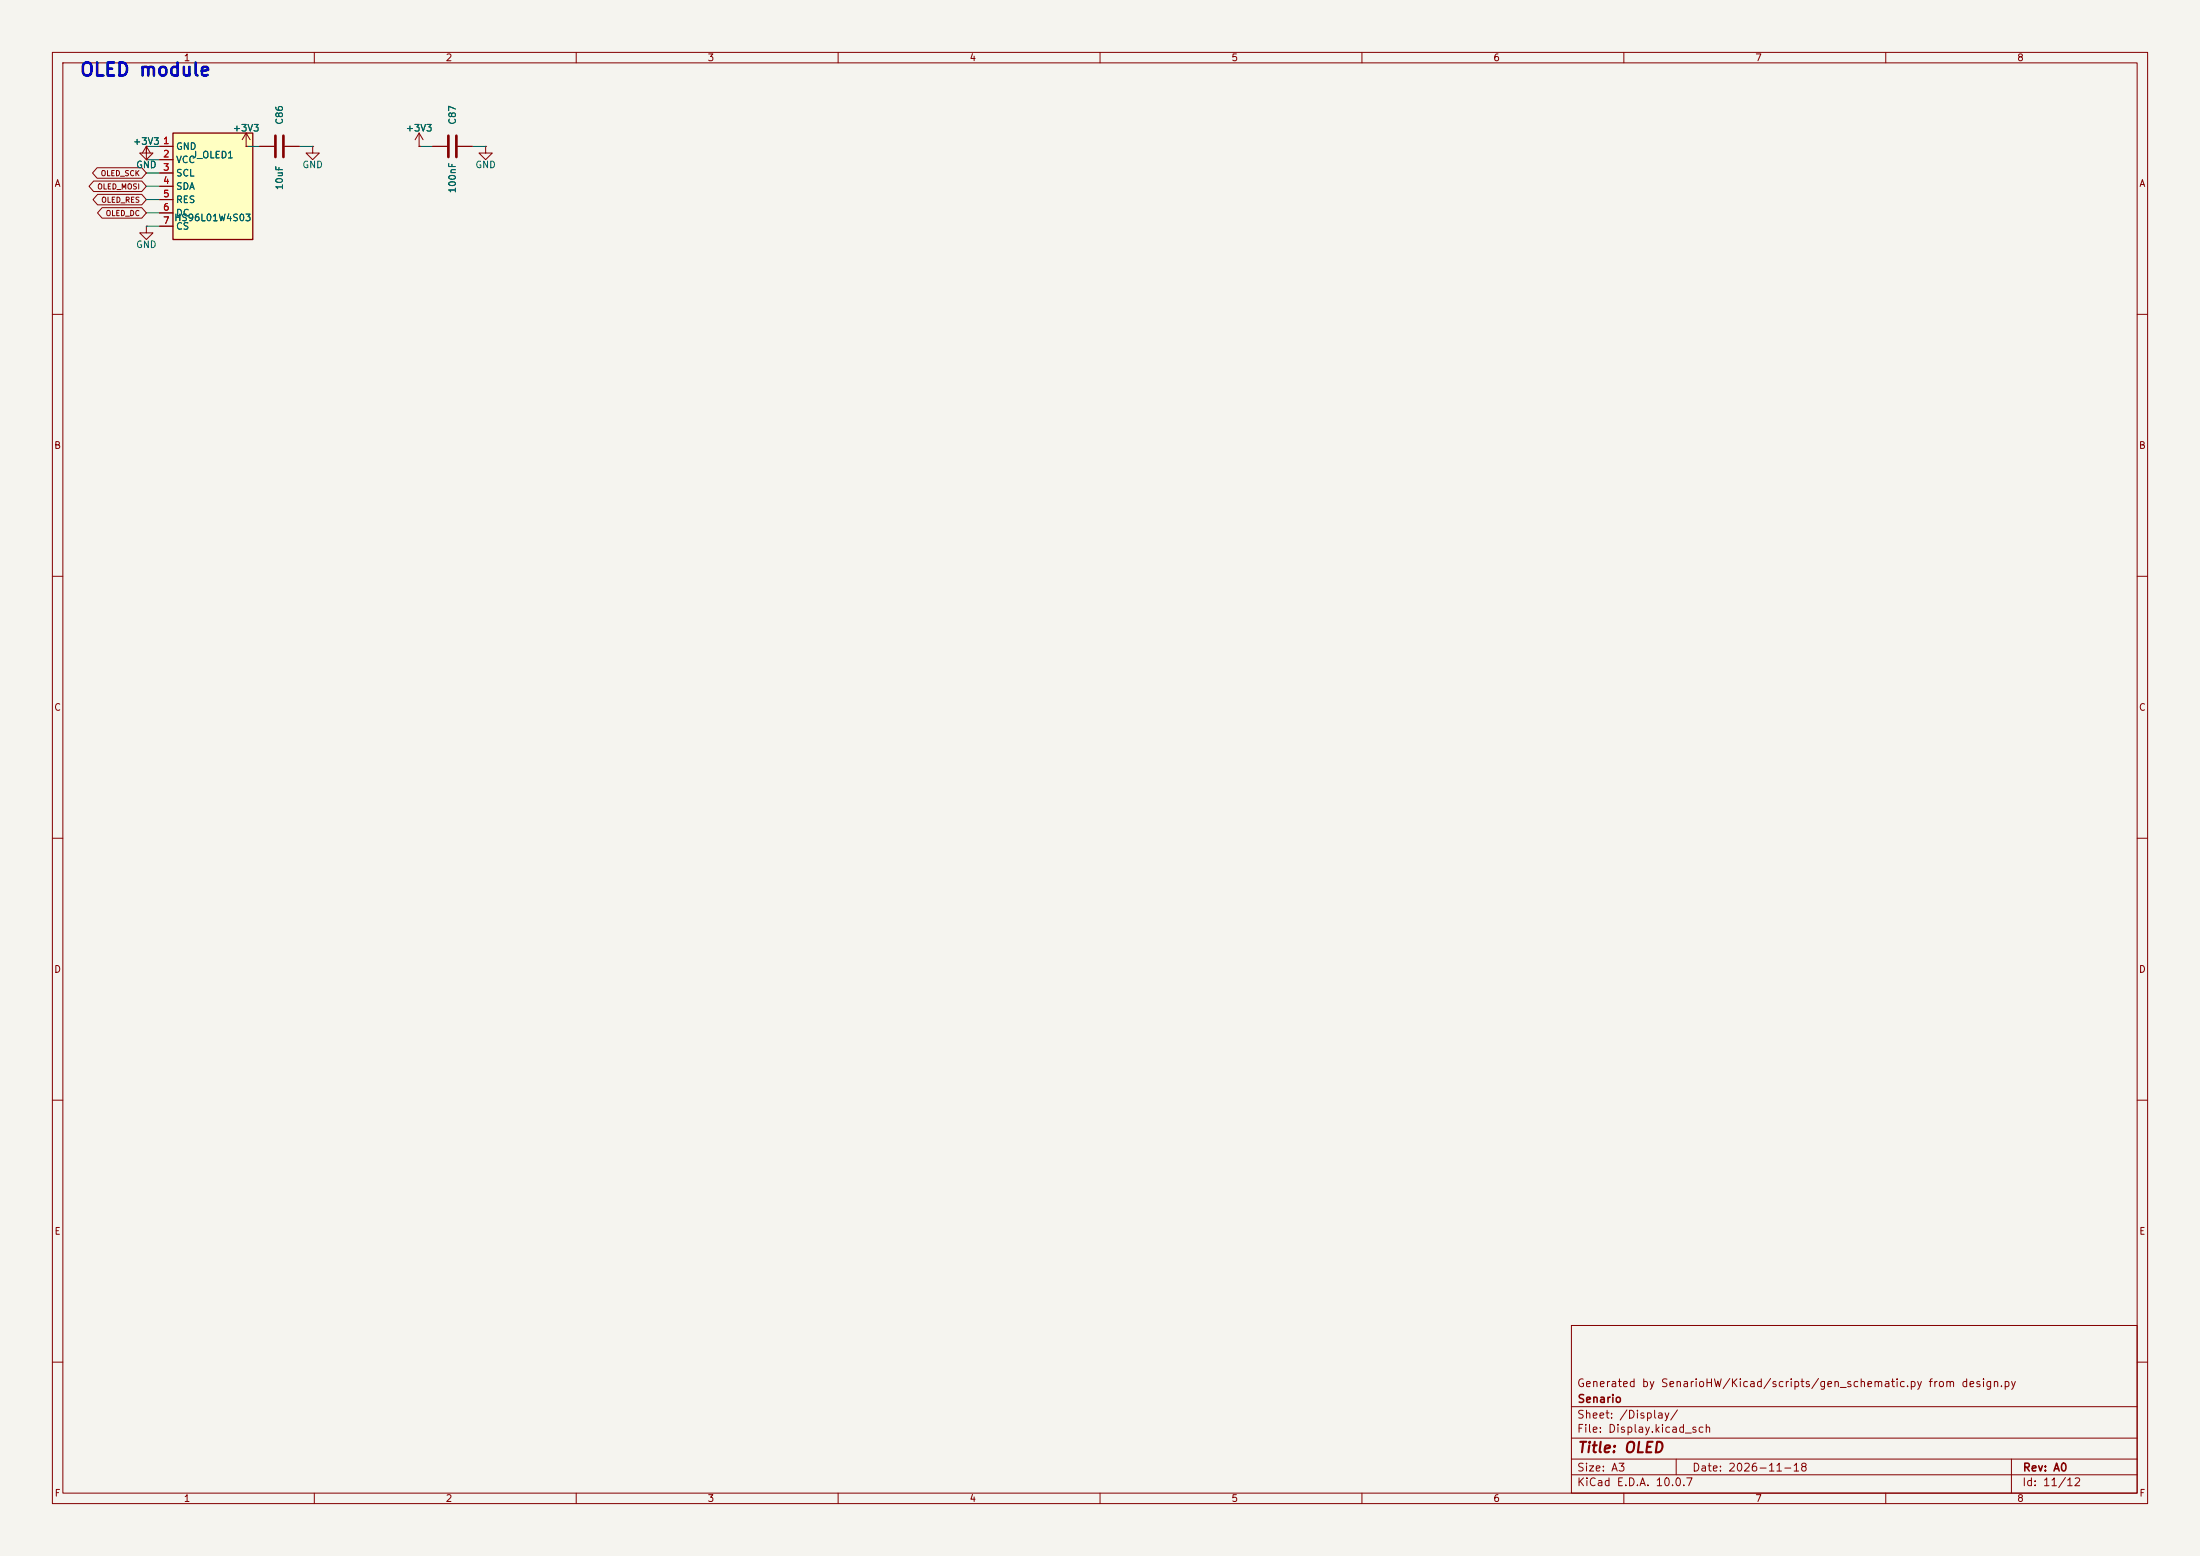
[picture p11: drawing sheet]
<svg xmlns="http://www.w3.org/2000/svg" width="420mm" height="297mm" viewBox="0 0 420 297" stroke-linecap="round" stroke-linejoin="round" font-family="sans-serif">
<path d="M0 0h420v297h-420z" fill="#f5f4ef" stroke="#f5f4ef" stroke-width=".19"/>
<g fill="none" stroke="#840000" stroke-width=".19">
<path d="M10 10h400v277h-400zM12 12h396v273h-396zM60 10v2M110 10v2M160 10v2M210 10v2M260 10v2M310 10v2M360 10v2M27.9 30.5h.1M27.9 27.9l-.7 1.3M27.9 27.9l.8 1.3"/>
<path d="M27.9 27.9v2.6M10 60h2M408 60h2M10 110h2M408 110h2M10 160h2M408 160h2M10 210h2M408 210h2M300 253h108v32h-108zM10 260h2M300 278.5h108"/>
<path d="M300 274.5h108M300 268.5h108M320 278.5v3M384 278.5v6.5M408 260h2M60 285v2M110 285v2M160 285v2M210 285v2M260 285v2M300 281.5h108M310 285v2"/>
<path d="M360 285v2"/>
</g>
<path d="M33 25.4h15.3v20.3h-15.3z" fill="#ffffc2"/>
<path d="M33 25.4h15.3v20.3h-15.3z" fill="none" stroke="#840000" stroke-width=".25"/>
<g fill="none" stroke="#840000" stroke-width=".19">
<path d="M17.9 34.6h9.2l.8 1-.8 1h-9.2l-.9-1zM18.5 32h8.6l.8 1-.8 1h-8.6l-.8-1zM18.6 37.1h8.5l.8 1-.8 1h-8.5l-.8-1zM19.5 39.6h7.6l.8 1-.8 1h-7.6l-.9-1zM27.9 27.9v1.3h1.3l-1.3 1.3-1.2-1.3h1.2M27.9 27.9h.1M27.9 30.5h.1M30.5 27.9h2.5M30.5 30.5h2.5M30.5 33h2.5M30.5 35.6h2.5M30.5 38.1h2.5"/>
<path d="M47 27.9h.1M47 25.4l-.8 1.3M47 25.4l.8 1.3M47 25.4v2.5M49.5 27.9h2.8M54.4 27.9h2.7M59.7 27.9v1.3h1.3l-1.3 1.3-1.3-1.3h1.3M59.7 27.9h.1M80 27.9h.1M80 25.4l-.8 1.3M80 25.4l.8 1.3M80 25.4v2.5"/>
<path d="M82.5 27.9h2.8M87.4 27.9h2.8M92.7 27.9v1.3h1.3l-1.3 1.3-1.3-1.3h1.3M92.7 27.9h.1M27.9 43.2v1.3h1.3l-1.3 1.2-1.2-1.2h1.2M27.9 43.2h.1M30.5 40.6h2.5M30.5 43.2h2.5"/>
</g>
<path d="M52.6 25.9v4.1M54.1 25.9v4.1M85.6 25.9v4.1M87.1 25.9v4.1" fill="none" stroke="#840000" stroke-width=".51"/>
<path d="M27.9 27.9h2.6M27.9 33h2.6M27.9 35.6h2.6M27.9 38.1h2.6M27.9 30.5h2.6M47 27.9h2.5M57.1 27.9h2.6M80 27.9h2.5M90.2 27.9h2.5M27.9 43.2h2.6M27.9 40.6h2.6" fill="none" stroke="#009600" stroke-width=".19"/>
<text font-size="2.5" fill="#0000c2" x="15.1" y="15.2">OLED module</text>
<text font-size="2" fill="#840000" x="301" y="277.8">Title: OLED</text>
<g font-size="1.5" fill="#840000">
<text x="300.9" y="265.1">Generated by SenarioHW/Kicad/scripts/gen_schematic.py from design.py</text>
<text x="301" y="268.1">Senario</text>
<text x="300.9" y="273.8">File: Display.kicad_sch</text>
<text x="300.9" y="271.1">Sheet: /Display/</text>
<text x="300.9" y="281.2">Size: A3</text>
<text x="322.9" y="281.2">Date: 2026-11-18</text>
<text x="386" y="281.2">Rev: A0</text>
<text x="300.9" y="284">KiCad E.D.A. 10.0.7</text>
<text x="385.9" y="284">Id: 11/12</text>
</g>
<g font-size="1.3" fill="#840000">
<text x="35" y="12">1</text>
<text x="85" y="12">2</text>
<text x="135" y="12">3</text>
<text x="185" y="12">4</text>
<text x="235" y="12">5</text>
<text x="285" y="12">6</text>
<text x="335" y="12">7</text>
<text x="385" y="12">8</text>
<text x="10.3" y="36">A</text>
<text x="408.3" y="36">A</text>
<text x="10.2" y="86">B</text>
<text x="408.2" y="86">B</text>
<text x="10.2" y="136">C</text>
<text x="408.2" y="136">C</text>
<text x="10.2" y="186">D</text>
<text x="408.2" y="186">D</text>
<text x="10.3" y="236">E</text>
<text x="408.3" y="236">E</text>
<text x="10.3" y="286">F</text>
<text x="35" y="287">1</text>
<text x="85" y="287">2</text>
<text x="135" y="287">3</text>
<text x="185" y="287">4</text>
<text x="235" y="287">5</text>
<text x="285" y="287">6</text>
<text x="335" y="287">7</text>
<text x="385" y="287">8</text>
<text x="408.3" y="286">F</text>
</g>
<g font-size="1.3" fill="#006464">
<text x="54.3" y="23.9" transform="rotate(-90 54.3 23.9)">C86</text>
<text x="87.3" y="23.9" transform="rotate(-90 87.3 23.9)">C87</text>
<text x="25.3" y="27.9">+3V3</text>
<text x="33.5" y="28.9">GND</text>
<text x="44.3" y="25.4">+3V3</text>
<text x="77.3" y="25.4">+3V3</text>
<text x="25.9" y="32.4">GND</text>
<text x="33.5" y="31.4">VCC</text>
<text x="33.5" y="34">SCL</text>
<text x="36.6" y="30.5">J_OLED1</text>
<text x="57.6" y="32.4">GND</text>
<text x="90.6" y="32.4">GND</text>
<text x="33.5" y="36.5">SDA</text>
<text x="33.5" y="39.1">RES</text>
<text x="33.5" y="41.6">DC</text>
<text x="54.3" y="36.4" transform="rotate(-90 54.3 36.4)">10uF</text>
<text x="87.3" y="37" transform="rotate(-90 87.3 37)">100nF</text>
<text x="25.9" y="47.6">GND</text>
<text x="33.2" y="42.5">HS96L01W4S03</text>
<text x="33.5" y="44.1">CS</text>
</g>
<g font-size="1.3" fill="#a90000">
<text x="31" y="27.8">1</text>
<text x="31" y="30.3">2</text>
<text x="31" y="32.9">3</text>
<text x="31" y="35.4">4</text>
<text x="31" y="38">5</text>
<text x="31" y="40.5">6</text>
<text x="31" y="43">7</text>
</g>
<g font-size="1" fill="#840000">
<text x="19.1" y="33.8">OLED_SCK</text>
<text x="18.5" y="36.4">OLED_MOSI</text>
<text x="19.2" y="38.9">OLED_RES</text>
<text x="20.1" y="41.5">OLED_DC</text>
</g>
</svg>
